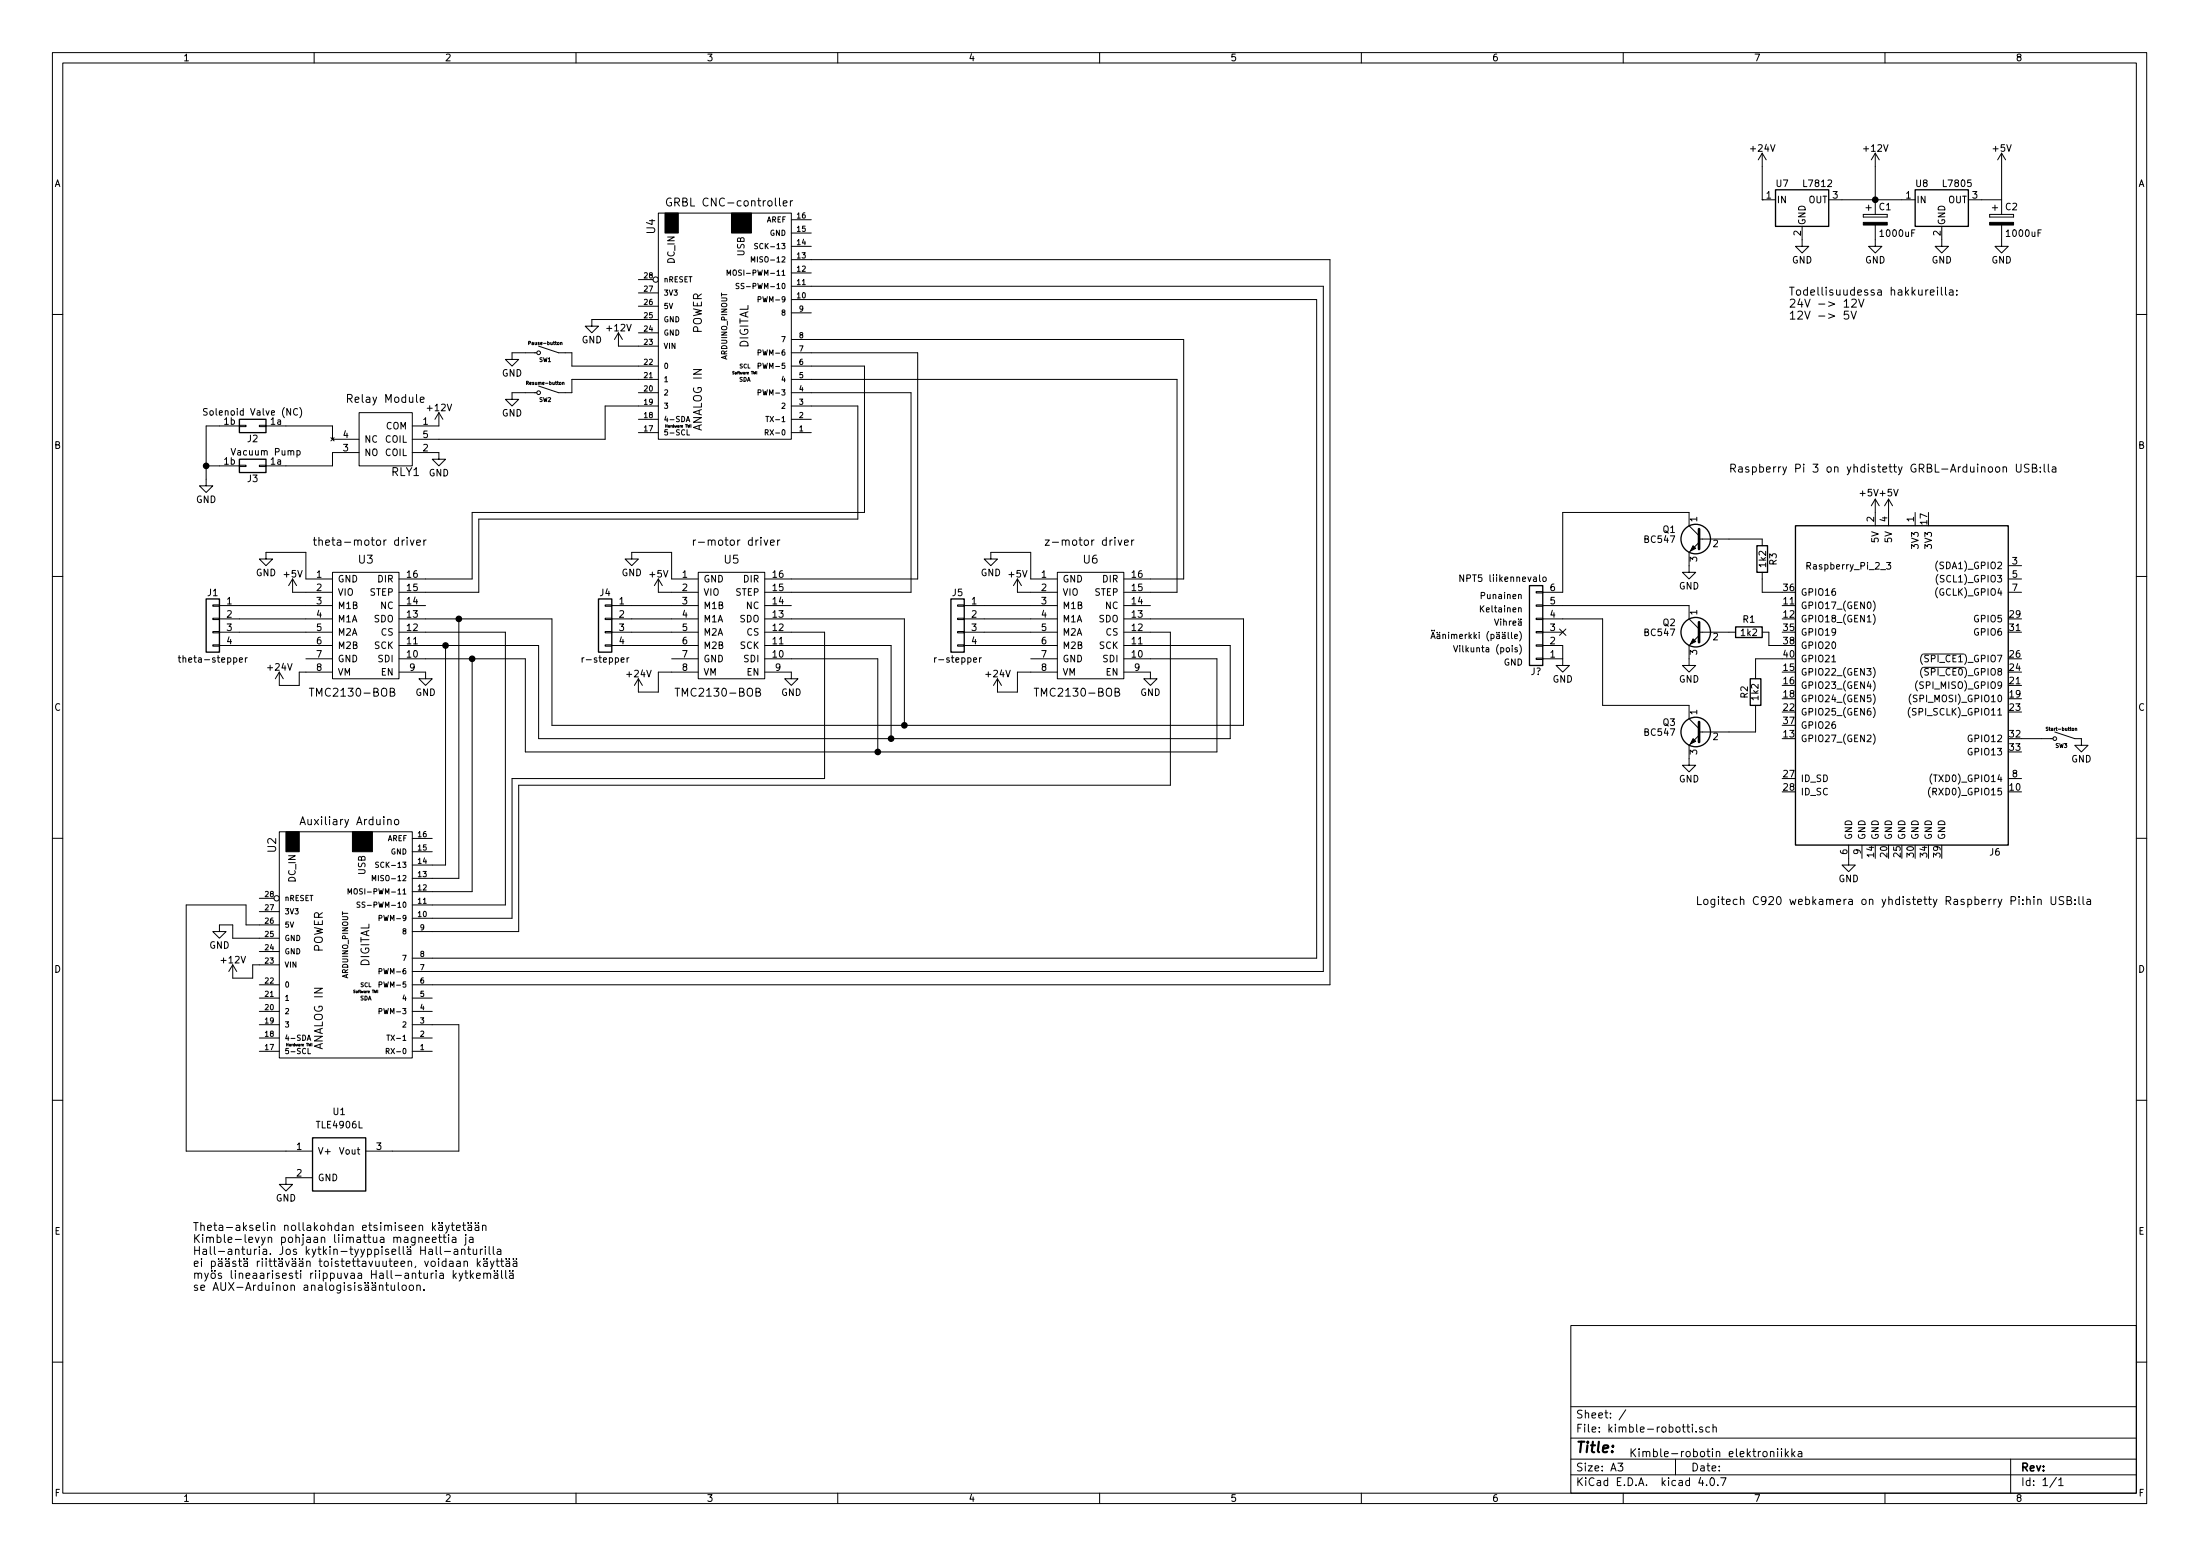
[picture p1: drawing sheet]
EESchema Schematic File Version 2
LIBS:power
LIBS:device
LIBS:transistors
LIBS:conn
LIBS:linear
LIBS:regul
LIBS:74xx
LIBS:cmos4000
LIBS:adc-dac
LIBS:memory
LIBS:xilinx
LIBS:microcontrollers
LIBS:dsp
LIBS:microchip
LIBS:analog_switches
LIBS:motorola
LIBS:texas
LIBS:intel
LIBS:audio
LIBS:interface
LIBS:digital-audio
LIBS:philips
LIBS:display
LIBS:cypress
LIBS:siliconi
LIBS:opto
LIBS:atmel
LIBS:contrib
LIBS:valves
LIBS:dk_Addressable-Specialty
LIBS:dk_Alarms-Buzzers-and-Sirens
LIBS:dk_Automotive-Relays
LIBS:dk_Balun
LIBS:dk_Barrel-Audio-Connectors
LIBS:dk_Battery-Holders-Clips-Contacts
LIBS:dk_Clock-Timing-Clock-Generators-PLLs-Frequency-Synthesizers
LIBS:dk_Clock-Timing-Programmable-Timers-and-Oscillators
LIBS:dk_Clock-Timing-Real-Time-Clocks
LIBS:dk_Coaxial-Connectors-RF
LIBS:dk_Current-Transducers
LIBS:dk_D-Sub-Connectors
LIBS:dk_Data-Acquisition-ADCs-DACs-Special-Purpose
LIBS:dk_Data-Acquisition-Analog-to-Digital-Converters-ADC
LIBS:dk_Data-Acquisition-Digital-Potentiometers
LIBS:dk_Data-Acquisition-Digital-to-Analog-Converters-DAC
LIBS:dk_Data-Acquisition-Touch-Screen-Controllers
LIBS:dk_DC-DC-Converters
LIBS:dk_Digital-Isolators
LIBS:dk_Diodes-Bridge-Rectifiers
LIBS:dk_Diodes-Rectifiers-Arrays
LIBS:dk_Diodes-Rectifiers-Single
LIBS:dk_Diodes-Zener-Single
LIBS:dk_Display-Modules-LED-Character-and-Numeric
LIBS:dk_Embedded-Microcontrollers
LIBS:dk_Encoders
LIBS:dk_Evaluation-Boards-Sensors
LIBS:dk_Ferrite-Beads-and-Chips
LIBS:dk_Fixed-Inductors
LIBS:dk_Fuses
LIBS:dk_Gas-Sensors
LIBS:dk_Humidity-Moisture-Sensors
LIBS:dk_Image-Sensors-Camera
LIBS:dk_Infrared-UV-Visible-Emitters
LIBS:dk_Inrush-Current-Limiters-ICL
LIBS:dk_Interface-Analog-Switches-Multiplexers-Demultiplexers
LIBS:dk_Interface-Analog-Switches-Special-Purpose
LIBS:dk_Interface-Controllers
LIBS:dk_Interface-Drivers-Receivers-Transceivers
LIBS:dk_Interface-I-O-Expanders
LIBS:dk_Interface-Modules
LIBS:dk_Interface-Sensor-and-Detector-Interfaces
LIBS:dk_Interface-Sensor-Capacitive-Touch
LIBS:dk_Interface-Specialized
LIBS:dk_LED-Indication-Discrete
LIBS:dk_LEDs-Circuit-Board-Indicators-Arrays-Light-Bars-Bar-Graphs
LIBS:dk_Linear-Amplifiers-Audio
LIBS:dk_Linear-Amplifiers-Instrumentation-OP-Amps-Buffer-Amps
LIBS:dk_Linear-Comparators
LIBS:dk_Logic-Buffers-Drivers-Receivers-Transceivers
LIBS:dk_Logic-Flip-Flops
LIBS:dk_Logic-Gates-and-Inverters
LIBS:dk_Logic-Multivibrators
LIBS:dk_Logic-Shift-Registers
LIBS:dk_Logic-Signal-Switches-Multiplexers-Decoders
LIBS:dk_Logic-Translators-Level-Shifters
LIBS:dk_Magnetic-Sensors-Compass-Magnetic-Field-Modules
LIBS:dk_Magnetic-Sensors-Linear-Compass-ICs
LIBS:dk_Magnetic-Sensors-Switches-Solid-State
LIBS:dk_Memory-Connectors-PC-Card-Sockets
LIBS:dk_Memory
LIBS:dk_Microphones
LIBS:dk_Modular-Connectors-Jacks-With-Magnetics
LIBS:dk_Modular-Connectors-Jacks
LIBS:dk_Motion-Sensors-Accelerometers
LIBS:dk_Motion-Sensors-IMUs-Inertial-Measurement-Units
LIBS:dk_Motion-Sensors-Tilt-Switches
LIBS:dk_Navigation-Switches-Joystick
LIBS:dk_Optical-Sensors-Ambient-Light-IR-UV-Sensors
LIBS:dk_Optical-Sensors-Photo-Detectors-Remote-Receiver
LIBS:dk_Optical-Sensors-Photodiodes
LIBS:dk_Optical-Sensors-Phototransistors
LIBS:dk_Optical-Sensors-Reflective-Analog-Output
LIBS:dk_Optoisolators-Logic-Output
LIBS:dk_Optoisolators-Transistor-Photovoltaic-Output
LIBS:dk_Optoisolators-Triac-SCR-Output
LIBS:dk_Oscillators
LIBS:dk_PMIC-AC-DC-Converters-Offline-Switchers
LIBS:dk_PMIC-Battery-Chargers
LIBS:dk_PMIC-Battery-Management
LIBS:dk_PMIC-Current-Regulation-Management
LIBS:dk_PMIC-Full-Half-Bridge-Drivers
LIBS:dk_PMIC-Gate-Drivers
LIBS:dk_PMIC-LED-Drivers
LIBS:dk_PMIC-Motor-Drivers-Controllers
LIBS:dk_PMIC-OR-Controllers-Ideal-Diodes
LIBS:dk_PMIC-Power-Distribution-Switches-Load-Drivers
LIBS:dk_PMIC-Power-Management-Specialized
LIBS:dk_PMIC-RMS-to-DC-Converters
LIBS:dk_PMIC-Supervisors
LIBS:dk_PMIC-Thermal-Management
LIBS:dk_PMIC-V-F-and-F-V-Converters
LIBS:dk_PMIC-Voltage-Reference
LIBS:dk_PMIC-Voltage-Regulators-DC-DC-Switching-Controllers
LIBS:dk_PMIC-Voltage-Regulators-DC-DC-Switching-Regulators
LIBS:dk_PMIC-Voltage-Regulators-Linear
LIBS:dk_PMIC-Voltage-Regulators-Special-Purpose
LIBS:dk_Power-Relays-Over-2-Amps
LIBS:dk_Pressure-Sensors-Transducers
LIBS:dk_Programmable-Oscillators
LIBS:dk_Pushbutton-Switches
LIBS:dk_Rectangular-Connectors-Headers-Male-Pins
LIBS:dk_Reed-Relays
LIBS:dk_Resistor-Networks-Arrays
LIBS:dk_RF-Amplifiers
LIBS:dk_RF-Antennas
LIBS:dk_RF-Demodulators
LIBS:dk_RF-Detectors
LIBS:dk_RF-Evaluation-and-Development-Kits-Boards
LIBS:dk_RF-Receivers
LIBS:dk_RF-Switches
LIBS:dk_RF-Transceiver-ICs
LIBS:dk_RF-Transceiver-Modules
LIBS:dk_RF-Transmitters
LIBS:dk_RFID-RF-Access-Monitoring-ICs
LIBS:dk_Rotary-Potentiometers-Rheostats
LIBS:dk_Sensors-Transducers_Accessories
LIBS:dk_Signal-Relays-Up-to-2-Amps
LIBS:dk_Slide-Switches
LIBS:dk_Solid-State-Relays
LIBS:dk_Specialized-ICs
LIBS:dk_Specialized-Sensors
LIBS:dk_Surge-Suppression-ICs
LIBS:dk_Tactile-Switches
LIBS:dk_Temperature-Sensors-Analog-and-Digital-Output
LIBS:dk_Thermal-Cutoffs-Thermal-Fuses
LIBS:dk_Thyristors-DIACs-SIDACs
LIBS:dk_Thyristors-SCRs
LIBS:dk_Thyristors-TRIACs
LIBS:dk_Toggle-Switches
LIBS:dk_Transistors-Bipolar-BJT-Arrays
LIBS:dk_Transistors-Bipolar-BJT-RF
LIBS:dk_Transistors-Bipolar-BJT-Single-Pre-Biased
LIBS:dk_Transistors-Bipolar-BJT-Single
LIBS:dk_Transistors-FETs-MOSFETs-Arrays
LIBS:dk_Transistors-FETs-MOSFETs-RF
LIBS:dk_Transistors-FETs-MOSFETs-Single
LIBS:dk_Transistors-JFETs
LIBS:dk_Trimmer-Potentiometers
LIBS:dk_TVS-Diodes
LIBS:dk_TVS-Mixed-Technology
LIBS:dk_USB-DVI-HDMI-Connectors
LIBS:opendous
LIBS:TMC2130
LIBS:Infineon
LIBS:kimble-robotti-cache
EELAYER 25 0
EELAYER END
$Descr A3 16535 11693
encoding utf-8
Sheet 1 1
Title ""
Date ""
Rev ""
Comp ""
Comment1 ""
Comment2 ""
Comment3 ""
Comment4 ""
$EndDescr
$Comp
L ARDUINO_PINOUT U2
U 1 1
P 2600 7100
F 0 "U2" H 1850 6550 60  0000 C CNN
F 1 "ARDUINO_PINOUT" H 2600 7100 40  0000 C CNN
F 2 "" H 2600 7100 60  0001 C CNN
F 3 "" H 2600 7100 60  0001 C CNN
	1    2600 7100
	0    1    1    0   
$EndComp
$Comp
L ARDUINO_PINOUT U4
U 1 1
P 5450 2450
F 0 "U4" H 4700 1900 60  0000 C CNN
F 1 "ARDUINO_PINOUT" H 5450 2450 40  0000 C CNN
F 2 "" H 5450 2450 60  0001 C CNN
F 3 "" H 5450 2450 60  0001 C CNN
	1    5450 2450
	0    1    1    0   
$EndComp
$Comp
L TMC2130-BOB U3
U 1 1
P 2750 4700
F 0 "U3" H 2750 5200 60  0000 C CNN
F 1 "TMC2130-BOB" H 2650 4200 60  0000 C CNN
F 2 "" H 2750 4800 60  0001 C CNN
F 3 "" H 2750 4800 60  0001 C CNN
	1    2750 4700
	1    0    0    -1  
$EndComp
$Comp
L TMC2130-BOB U5
U 1 1
P 5500 4700
F 0 "U5" H 5500 5200 60  0000 C CNN
F 1 "TMC2130-BOB" H 5400 4200 60  0000 C CNN
F 2 "" H 5500 4800 60  0001 C CNN
F 3 "" H 5500 4800 60  0001 C CNN
	1    5500 4700
	1    0    0    -1  
$EndComp
$Comp
L TMC2130-BOB U6
U 1 1
P 8200 4700
F 0 "U6" H 8200 5200 60  0000 C CNN
F 1 "TMC2130-BOB" H 8100 4200 60  0000 C CNN
F 2 "" H 8200 4800 60  0001 C CNN
F 3 "" H 8200 4800 60  0001 C CNN
	1    8200 4700
	1    0    0    -1  
$EndComp
$Comp
L GND #PWR3
U 1 1
P 2000 4150
F 0 "#PWR3" H 2000 3900 50  0001 C CNN
F 1 "GND" H 2000 4000 50  0000 C CNN
F 2 "" H 2000 4150 50  0001 C CNN
F 3 "" H 2000 4150 50  0001 C CNN
	1    2000 4150
	1    0    0    -1  
$EndComp
$Comp
L GND #PWR14
U 1 1
P 4750 4150
F 0 "#PWR14" H 4750 3900 50  0001 C CNN
F 1 "GND" H 4750 4000 50  0000 C CNN
F 2 "" H 4750 4150 50  0001 C CNN
F 3 "" H 4750 4150 50  0001 C CNN
	1    4750 4150
	1    0    0    -1  
$EndComp
$Comp
L GND #PWR18
U 1 1
P 7450 4150
F 0 "#PWR18" H 7450 3900 50  0001 C CNN
F 1 "GND" H 7450 4000 50  0000 C CNN
F 2 "" H 7450 4150 50  0001 C CNN
F 3 "" H 7450 4150 50  0001 C CNN
	1    7450 4150
	1    0    0    -1  
$EndComp
$Comp
L GND #PWR2
U 1 1
P 1650 6950
F 0 "#PWR2" H 1650 6700 50  0001 C CNN
F 1 "GND" H 1650 6800 50  0000 C CNN
F 2 "" H 1650 6950 50  0001 C CNN
F 3 "" H 1650 6950 50  0001 C CNN
	1    1650 6950
	1    0    0    -1  
$EndComp
$Comp
L GND #PWR12
U 1 1
P 4450 2400
F 0 "#PWR12" H 4450 2150 50  0001 C CNN
F 1 "GND" H 4450 2250 50  0000 C CNN
F 2 "" H 4450 2400 50  0001 C CNN
F 3 "" H 4450 2400 50  0001 C CNN
	1    4450 2400
	1    0    0    -1  
$EndComp
$Comp
L +24V #PWR4
U 1 1
P 2100 5150
F 0 "#PWR4" H 2100 5000 50  0001 C CNN
F 1 "+24V" H 2100 5290 50  0000 C CNN
F 2 "" H 2100 5150 50  0001 C CNN
F 3 "" H 2100 5150 50  0001 C CNN
	1    2100 5150
	1    0    0    -1  
$EndComp
$Comp
L +24V #PWR15
U 1 1
P 4800 5200
F 0 "#PWR15" H 4800 5050 50  0001 C CNN
F 1 "+24V" H 4800 5340 50  0000 C CNN
F 2 "" H 4800 5200 50  0001 C CNN
F 3 "" H 4800 5200 50  0001 C CNN
	1    4800 5200
	1    0    0    -1  
$EndComp
$Comp
L +24V #PWR19
U 1 1
P 7500 5200
F 0 "#PWR19" H 7500 5050 50  0001 C CNN
F 1 "+24V" H 7500 5340 50  0000 C CNN
F 2 "" H 7500 5200 50  0001 C CNN
F 3 "" H 7500 5200 50  0001 C CNN
	1    7500 5200
	1    0    0    -1  
$EndComp
$Comp
L +24V #PWR26
U 1 1
P 13250 1250
F 0 "#PWR26" H 13250 1100 50  0001 C CNN
F 1 "+24V" H 13250 1390 50  0000 C CNN
F 2 "" H 13250 1250 50  0001 C CNN
F 3 "" H 13250 1250 50  0001 C CNN
	1    13250 1250
	1    0    0    -1  
$EndComp
$Comp
L L7812 U7
U 1 1
P 13550 1500
F 0 "U7" H 13400 1625 50  0000 C CNN
F 1 "L7812" H 13550 1625 50  0000 L CNN
F 2 "" H 13575 1350 50  0001 L CIN
F 3 "" H 13550 1450 50  0001 C CNN
	1    13550 1500
	1    0    0    -1  
$EndComp
$Comp
L L7805 U8
U 1 1
P 14600 1500
F 0 "U8" H 14450 1625 50  0000 C CNN
F 1 "L7805" H 14600 1625 50  0000 L CNN
F 2 "" H 14625 1350 50  0001 L CIN
F 3 "" H 14600 1450 50  0001 C CNN
	1    14600 1500
	1    0    0    -1  
$EndComp
$Comp
L GND #PWR28
U 1 1
P 13550 1800
F 0 "#PWR28" H 13550 1550 50  0001 C CNN
F 1 "GND" H 13550 1650 50  0000 C CNN
F 2 "" H 13550 1800 50  0001 C CNN
F 3 "" H 13550 1800 50  0001 C CNN
	1    13550 1800
	1    0    0    -1  
$EndComp
$Comp
L GND #PWR33
U 1 1
P 14600 1800
F 0 "#PWR33" H 14600 1550 50  0001 C CNN
F 1 "GND" H 14600 1650 50  0000 C CNN
F 2 "" H 14600 1800 50  0001 C CNN
F 3 "" H 14600 1800 50  0001 C CNN
	1    14600 1800
	1    0    0    -1  
$EndComp
$Comp
L +12V #PWR31
U 1 1
P 14100 1250
F 0 "#PWR31" H 14100 1100 50  0001 C CNN
F 1 "+12V" H 14100 1390 50  0000 C CNN
F 2 "" H 14100 1250 50  0001 C CNN
F 3 "" H 14100 1250 50  0001 C CNN
	1    14100 1250
	1    0    0    -1  
$EndComp
$Comp
L +5V #PWR34
U 1 1
P 15050 1250
F 0 "#PWR34" H 15050 1100 50  0001 C CNN
F 1 "+5V" H 15050 1390 50  0000 C CNN
F 2 "" H 15050 1250 50  0001 C CNN
F 3 "" H 15050 1250 50  0001 C CNN
	1    15050 1250
	1    0    0    -1  
$EndComp
Text Notes 13450 2400 0    60   ~ 0
Todellisuudessa hakkureilla:\n24V -> 12V\n12V -> 5V
$Comp
L Raspberry_Pi_2_3 J6
U 1 1
P 14300 5150
F 0 "J6" H 15000 3900 50  0000 C CNN
F 1 "Raspberry_Pi_2_3" H 13900 6050 50  0000 C CNN
F 2 "Pin_Headers:Pin_Header_Straight_2x20" H 15300 6400 50  0001 C CNN
F 3 "" H 14350 5000 50  0001 C CNN
	1    14300 5150
	1    0    0    -1  
$EndComp
$Comp
L +5V #PWR29
U 1 1
P 14100 3850
F 0 "#PWR29" H 14100 3700 50  0001 C CNN
F 1 "+5V" H 14050 4000 50  0000 C CNN
F 2 "" H 14100 3850 50  0001 C CNN
F 3 "" H 14100 3850 50  0001 C CNN
	1    14100 3850
	1    0    0    -1  
$EndComp
$Comp
L +5V #PWR30
U 1 1
P 14200 3850
F 0 "#PWR30" H 14200 3700 50  0001 C CNN
F 1 "+5V" H 14200 4000 50  0000 C CNN
F 2 "" H 14200 3850 50  0001 C CNN
F 3 "" H 14200 3850 50  0001 C CNN
	1    14200 3850
	1    0    0    -1  
$EndComp
$Comp
L GND #PWR27
U 1 1
P 13900 6450
F 0 "#PWR27" H 13900 6200 50  0001 C CNN
F 1 "GND" H 13900 6300 50  0000 C CNN
F 2 "" H 13900 6450 50  0001 C CNN
F 3 "" H 13900 6450 50  0001 C CNN
	1    13900 6450
	1    0    0    -1  
$EndComp
Text Notes 7850 4100 0    60   ~ 0
z-motor driver
Text Notes 5200 4100 0    60   ~ 0
r-motor driver
Text Notes 2350 4100 0    60   ~ 0
theta-motor driver
Text Notes 5000 1550 0    60   ~ 0
GRBL CNC-controller
Text Notes 2250 6200 0    60   ~ 0
Auxiliary Arduino
$Comp
L GND #PWR7
U 1 1
P 3200 5050
F 0 "#PWR7" H 3200 4800 50  0001 C CNN
F 1 "GND" H 3200 4900 50  0000 C CNN
F 2 "" H 3200 5050 50  0001 C CNN
F 3 "" H 3200 5050 50  0001 C CNN
	1    3200 5050
	1    0    0    -1  
$EndComp
$Comp
L GND #PWR17
U 1 1
P 5950 5050
F 0 "#PWR17" H 5950 4800 50  0001 C CNN
F 1 "GND" H 5950 4900 50  0000 C CNN
F 2 "" H 5950 5050 50  0001 C CNN
F 3 "" H 5950 5050 50  0001 C CNN
	1    5950 5050
	1    0    0    -1  
$EndComp
$Comp
L GND #PWR21
U 1 1
P 8650 5050
F 0 "#PWR21" H 8650 4800 50  0001 C CNN
F 1 "GND" H 8650 4900 50  0000 C CNN
F 2 "" H 8650 5050 50  0001 C CNN
F 3 "" H 8650 5050 50  0001 C CNN
	1    8650 5050
	1    0    0    -1  
$EndComp
$Comp
L CP C1
U 1 1
P 14100 1650
F 0 "C1" H 14125 1750 50  0000 L CNN
F 1 "1000uF" H 14125 1550 50  0000 L CNN
F 2 "" H 14138 1500 50  0001 C CNN
F 3 "" H 14100 1650 50  0001 C CNN
	1    14100 1650
	1    0    0    -1  
$EndComp
$Comp
L CP C2
U 1 1
P 15050 1650
F 0 "C2" H 15075 1750 50  0000 L CNN
F 1 "1000uF" H 15075 1550 50  0000 L CNN
F 2 "" H 15088 1500 50  0001 C CNN
F 3 "" H 15050 1650 50  0001 C CNN
	1    15050 1650
	1    0    0    -1  
$EndComp
$Comp
L GND #PWR32
U 1 1
P 14100 1800
F 0 "#PWR32" H 14100 1550 50  0001 C CNN
F 1 "GND" H 14100 1650 50  0000 C CNN
F 2 "" H 14100 1800 50  0001 C CNN
F 3 "" H 14100 1800 50  0001 C CNN
	1    14100 1800
	1    0    0    -1  
$EndComp
$Comp
L GND #PWR35
U 1 1
P 15050 1800
F 0 "#PWR35" H 15050 1550 50  0001 C CNN
F 1 "GND" H 15050 1650 50  0000 C CNN
F 2 "" H 15050 1800 50  0001 C CNN
F 3 "" H 15050 1800 50  0001 C CNN
	1    15050 1800
	1    0    0    -1  
$EndComp
$Comp
L SWITCH_PUSHBUTTON SW1
U 1 1
P 4100 2650
F 0 "SW1" H 4100 2600 30  0000 C CNN
F 1 "Pause-button" H 4100 2725 25  0000 C CNN
F 2 "" H 4100 2650 60  0001 C CNN
F 3 "" H 4100 2650 60  0001 C CNN
	1    4100 2650
	1    0    0    -1  
$EndComp
$Comp
L SWITCH_PUSHBUTTON SW2
U 1 1
P 4100 2950
F 0 "SW2" H 4100 2900 30  0000 C CNN
F 1 "Resume-button" H 4100 3025 25  0000 C CNN
F 2 "" H 4100 2950 60  0001 C CNN
F 3 "" H 4100 2950 60  0001 C CNN
	1    4100 2950
	1    0    0    -1  
$EndComp
$Comp
L GND #PWR10
U 1 1
P 3850 2650
F 0 "#PWR10" H 3850 2400 50  0001 C CNN
F 1 "GND" H 3850 2500 50  0000 C CNN
F 2 "" H 3850 2650 50  0001 C CNN
F 3 "" H 3850 2650 50  0001 C CNN
	1    3850 2650
	1    0    0    -1  
$EndComp
$Comp
L GND #PWR11
U 1 1
P 3850 2950
F 0 "#PWR11" H 3850 2700 50  0001 C CNN
F 1 "GND" H 3850 2800 50  0000 C CNN
F 2 "" H 3850 2950 50  0001 C CNN
F 3 "" H 3850 2950 50  0001 C CNN
	1    3850 2950
	1    0    0    -1  
$EndComp
$Comp
L JSM1-12V-5 RLY1
U 1 1
P 2800 3200
F 0 "RLY1" H 2550 3550 60  0000 C CNN
F 1 "Relay Module" H 2700 3000 60  0000 C CNN
F 2 "digikey-footprints:Relay_JSM1-12V-5" H 3000 3400 60  0001 L CNN
F 3 "http://media.digikey.com/pdf/Data%20Sheets/Panasonic%20Electric%20Works%20PDFs/JS-M_Series_Rev_Dec_2011.pdf" H 3000 3500 60  0001 L CNN
F 4 "255-1240-ND" H 3000 3600 60  0001 L CNN "Digi-Key_PN"
F 5 "JSM1-12V-5" H 3000 3700 60  0001 L CNN "MPN"
F 6 "Relays" H 3000 3800 60  0001 L CNN "Category"
F 7 "Automotive Relays" H 3000 3900 60  0001 L CNN "Family"
F 8 "http://media.digikey.com/pdf/Data%20Sheets/Panasonic%20Electric%20Works%20PDFs/JS-M_Series_Rev_Dec_2011.pdf" H 3000 4000 60  0001 L CNN "DK_Datasheet_Link"
F 9 "/product-detail/en/panasonic-electric-works/JSM1-12V-5/255-1240-ND/274764" H 3000 4100 60  0001 L CNN "DK_Detail_Page"
F 10 "RELAY AUTOMOTIVE SPDT 15A 12V" H 3000 4200 60  0001 L CNN "Description"
F 11 "Panasonic Electric Works" H 3000 4300 60  0001 L CNN "Manufacturer"
F 12 "Active" H 3000 4400 60  0001 L CNN "Status"
	1    2800 3200
	-1   0    0    1   
$EndComp
$Comp
L GND #PWR9
U 1 1
P 3300 3400
F 0 "#PWR9" H 3300 3150 50  0001 C CNN
F 1 "GND" H 3300 3250 50  0000 C CNN
F 2 "" H 3300 3400 50  0001 C CNN
F 3 "" H 3300 3400 50  0001 C CNN
	1    3300 3400
	1    0    0    -1  
$EndComp
$Comp
L +12V #PWR8
U 1 1
P 3300 3200
F 0 "#PWR8" H 3300 3050 50  0001 C CNN
F 1 "+12V" H 3300 3340 50  0000 C CNN
F 2 "" H 3300 3200 50  0001 C CNN
F 3 "" H 3300 3200 50  0001 C CNN
	1    3300 3200
	1    0    0    -1  
$EndComp
$Comp
L Conn_02x01_Row_Letter_Last J3
U 1 1
P 1950 3500
F 0 "J3" H 2000 3600 50  0000 C CNN
F 1 "Vacuum Pump" H 1900 3400 50  0000 C CNN
F 2 "" H 1950 3500 50  0001 C CNN
F 3 "" H 1950 3500 50  0001 C CNN
	1    1950 3500
	-1   0    0    1   
$EndComp
$Comp
L Conn_02x01_Row_Letter_Last J2
U 1 1
P 1950 3200
F 0 "J2" H 2000 3300 50  0000 C CNN
F 1 "Solenoid Valve (NC)" H 2000 3100 50  0000 C CNN
F 2 "" H 1950 3200 50  0001 C CNN
F 3 "" H 1950 3200 50  0001 C CNN
	1    1950 3200
	-1   0    0    1   
$EndComp
$Comp
L GND #PWR1
U 1 1
P 1550 3600
F 0 "#PWR1" H 1550 3350 50  0001 C CNN
F 1 "GND" H 1550 3450 50  0000 C CNN
F 2 "" H 1550 3600 50  0001 C CNN
F 3 "" H 1550 3600 50  0001 C CNN
	1    1550 3600
	1    0    0    -1  
$EndComp
$Comp
L +12V #PWR13
U 1 1
P 4650 2600
F 0 "#PWR13" H 4650 2450 50  0001 C CNN
F 1 "+12V" H 4650 2740 50  0000 C CNN
F 2 "" H 4650 2600 50  0001 C CNN
F 3 "" H 4650 2600 50  0001 C CNN
	1    4650 2600
	1    0    0    -1  
$EndComp
Text Notes 12250 10950 0    60   ~ 0
Kimble-robotin elektroniikka
$Comp
L +5V #PWR20
U 1 1
P 7650 4450
F 0 "#PWR20" H 7650 4300 50  0001 C CNN
F 1 "+5V" H 7650 4590 50  0000 C CNN
F 2 "" H 7650 4450 50  0001 C CNN
F 3 "" H 7650 4450 50  0001 C CNN
	1    7650 4450
	1    0    0    -1  
$EndComp
$Comp
L +5V #PWR16
U 1 1
P 4950 4450
F 0 "#PWR16" H 4950 4300 50  0001 C CNN
F 1 "+5V" H 4950 4590 50  0000 C CNN
F 2 "" H 4950 4450 50  0001 C CNN
F 3 "" H 4950 4450 50  0001 C CNN
	1    4950 4450
	1    0    0    -1  
$EndComp
$Comp
L +5V #PWR6
U 1 1
P 2200 4450
F 0 "#PWR6" H 2200 4300 50  0001 C CNN
F 1 "+5V" H 2200 4590 50  0000 C CNN
F 2 "" H 2200 4450 50  0001 C CNN
F 3 "" H 2200 4450 50  0001 C CNN
	1    2200 4450
	1    0    0    -1  
$EndComp
$Comp
L Conn_01x04 J1
U 1 1
P 1600 4650
F 0 "J1" H 1600 4850 50  0000 C CNN
F 1 "theta-stepper" H 1600 4350 50  0000 C CNN
F 2 "" H 1600 4650 50  0001 C CNN
F 3 "" H 1600 4650 50  0001 C CNN
	1    1600 4650
	-1   0    0    -1  
$EndComp
$Comp
L Conn_01x04 J4
U 1 1
P 4550 4650
F 0 "J4" H 4550 4850 50  0000 C CNN
F 1 "r-stepper" H 4550 4350 50  0000 C CNN
F 2 "" H 4550 4650 50  0001 C CNN
F 3 "" H 4550 4650 50  0001 C CNN
	1    4550 4650
	-1   0    0    -1  
$EndComp
$Comp
L Conn_01x04 J5
U 1 1
P 7200 4650
F 0 "J5" H 7200 4850 50  0000 C CNN
F 1 "r-stepper" H 7200 4350 50  0000 C CNN
F 2 "" H 7200 4650 50  0001 C CNN
F 3 "" H 7200 4650 50  0001 C CNN
	1    7200 4650
	-1   0    0    -1  
$EndComp
Text Notes 13000 3550 0    60   ~ 0
Raspberry Pi 3 on yhdistetty GRBL-Arduinoon USB:lla
$Comp
L TLE4906L U1
U 1 1
P 2550 8750
F 0 "U1" H 2550 9150 50  0000 C CNN
F 1 "TLE4906L" H 2550 9050 50  0000 C CNN
F 2 "pth-semi:PG-SSO-3-02" H 2550 8450 50  0001 C CNN
F 3 "http://www.infineon.com/dgdl/TLE4906+Data+Sheet+V2.0.pdf?folderId=db3a30431f848401011facc1c83b4674&fileId=db3a30431f848401011fbc8bb25c6373" H 2550 8350 50  0001 C CNN
F 4 "Infineon" H 2550 8150 50  0001 C CNN "Manuf"
F 5 "TLE4906LHALA1" H 2550 8050 50  0001 C CNN "MPN"
F 6 "Infineon TLE4906LHALA1" H 2550 8250 50  0001 C CNN "BOM"
	1    2550 8750
	1    0    0    -1  
$EndComp
$Comp
L GND #PWR5
U 1 1
P 2150 8850
F 0 "#PWR5" H 2150 8600 50  0001 C CNN
F 1 "GND" H 2150 8700 50  0000 C CNN
F 2 "" H 2150 8850 50  0001 C CNN
F 3 "" H 2150 8850 50  0001 C CNN
	1    2150 8850
	1    0    0    -1  
$EndComp
Text Notes 1450 9700 0    60   ~ 0
Theta-akselin nollakohdan etsimiseen käytetään\nKimble-levyn pohjaan liimattua magneettia ja\nHall-anturia. Jos kytkin-tyyppisellä Hall-anturilla\nei päästä riittävään toistettavuuteen, voidaan käyttää\nmyös lineaarisesti riippuvaa Hall-anturia kytkemällä\nse AUX-Arduinon analogisisääntuloon.
$Comp
L GND #PWR22
U 1 1
P 11750 4950
F 0 "#PWR22" H 11750 4700 50  0001 C CNN
F 1 "GND" H 11750 4800 50  0000 C CNN
F 2 "" H 11750 4950 50  0001 C CNN
F 3 "" H 11750 4950 50  0001 C CNN
	1    11750 4950
	1    0    0    -1  
$EndComp
Text Notes 11450 4500 2    47   ~ 0
Punainen
Text Notes 11450 4600 2    47   ~ 0
Keltainen
Text Notes 11450 4700 2    47   ~ 0
Vihreä
$Comp
L SWITCH_PUSHBUTTON SW3
U 1 1
P 15500 5550
F 0 "SW3" H 15500 5500 30  0000 C CNN
F 1 "Start-button" H 15500 5625 25  0000 C CNN
F 2 "" H 15500 5550 60  0001 C CNN
F 3 "" H 15500 5550 60  0001 C CNN
	1    15500 5550
	1    0    0    -1  
$EndComp
$Comp
L GND #PWR36
U 1 1
P 15650 5550
F 0 "#PWR36" H 15650 5300 50  0001 C CNN
F 1 "GND" H 15650 5400 50  0000 C CNN
F 2 "" H 15650 5550 50  0001 C CNN
F 3 "" H 15650 5550 50  0001 C CNN
	1    15650 5550
	1    0    0    -1  
$EndComp
$Comp
L R R2
U 1 1
P 13200 5200
F 0 "R2" V 13280 5200 50  0000 C CNN
F 1 "1k2" V 13200 5200 50  0000 C CNN
F 2 "" V 13130 5200 50  0001 C CNN
F 3 "" H 13200 5200 50  0001 C CNN
	1    13200 5200
	-1   0    0    1   
$EndComp
$Comp
L R R1
U 1 1
P 13150 4750
F 0 "R1" V 13050 4750 50  0000 C CNN
F 1 "1k2" V 13150 4750 50  0000 C CNN
F 2 "" V 13080 4750 50  0001 C CNN
F 3 "" H 13150 4750 50  0001 C CNN
	1    13150 4750
	0    1    1    0   
$EndComp
$Comp
L R R3
U 1 1
P 13250 4200
F 0 "R3" V 13330 4200 50  0000 C CNN
F 1 "1k2" V 13250 4200 50  0000 C CNN
F 2 "" V 13180 4200 50  0001 C CNN
F 3 "" H 13250 4200 50  0001 C CNN
	1    13250 4200
	1    0    0    -1  
$EndComp
$Comp
L BC547 Q1
U 1 1
P 12800 4050
F 0 "Q1" H 13000 4125 50  0000 L CNN
F 1 "BC547" H 13000 4050 50  0000 L CNN
F 2 "TO_SOT_Packages_THT:TO-92_Molded_Narrow" H 13000 3975 50  0001 L CIN
F 3 "" H 12800 4050 50  0001 L CNN
	1    12800 4050
	-1   0    0    -1  
$EndComp
$Comp
L BC547 Q2
U 1 1
P 12800 4750
F 0 "Q2" H 13000 4825 50  0000 L CNN
F 1 "BC547" H 13000 4750 50  0000 L CNN
F 2 "TO_SOT_Packages_THT:TO-92_Molded_Narrow" H 13000 4675 50  0001 L CIN
F 3 "" H 12800 4750 50  0001 L CNN
	1    12800 4750
	-1   0    0    -1  
$EndComp
$Comp
L BC547 Q3
U 1 1
P 12800 5500
F 0 "Q3" H 13000 5575 50  0000 L CNN
F 1 "BC547" H 13000 5500 50  0000 L CNN
F 2 "TO_SOT_Packages_THT:TO-92_Molded_Narrow" H 13000 5425 50  0001 L CIN
F 3 "" H 12800 5500 50  0001 L CNN
	1    12800 5500
	-1   0    0    -1  
$EndComp
$Comp
L GND #PWR25
U 1 1
P 12700 5700
F 0 "#PWR25" H 12700 5450 50  0001 C CNN
F 1 "GND" H 12700 5550 50  0000 C CNN
F 2 "" H 12700 5700 50  0001 C CNN
F 3 "" H 12700 5700 50  0001 C CNN
	1    12700 5700
	1    0    0    -1  
$EndComp
$Comp
L GND #PWR24
U 1 1
P 12700 4950
F 0 "#PWR24" H 12700 4700 50  0001 C CNN
F 1 "GND" H 12700 4800 50  0000 C CNN
F 2 "" H 12700 4950 50  0001 C CNN
F 3 "" H 12700 4950 50  0001 C CNN
	1    12700 4950
	1    0    0    -1  
$EndComp
$Comp
L GND #PWR23
U 1 1
P 12700 4250
F 0 "#PWR23" H 12700 4000 50  0001 C CNN
F 1 "GND" H 12700 4100 50  0000 C CNN
F 2 "" H 12700 4250 50  0001 C CNN
F 3 "" H 12700 4250 50  0001 C CNN
	1    12700 4250
	1    0    0    -1  
$EndComp
$Comp
L +12V #PWR?
U 1 1
P 1750 7350
F 0 "#PWR?" H 1750 7200 50  0001 C CNN
F 1 "+12V" H 1750 7490 50  0000 C CNN
F 2 "" H 1750 7350 50  0001 C CNN
F 3 "" H 1750 7350 50  0001 C CNN
	1    1750 7350
	1    0    0    -1  
$EndComp
Wire Wire Line
	13250 1500 13250 1500
Wire Wire Line
	14100 1250 14100 1500
Wire Wire Line
	13850 1500 14100 1500
Wire Wire Line
	14100 1500 14300 1500
Connection ~ 14100 1500
Wire Wire Line
	13250 1250 13250 1500
Wire Wire Line
	4800 2400 4450 2400
Wire Wire Line
	3200 4650 3450 4650
Wire Wire Line
	3450 4650 4150 4650
Wire Wire Line
	4150 4650 4150 5450
Wire Wire Line
	4150 5450 6800 5450
Wire Wire Line
	6800 5450 9350 5450
Wire Wire Line
	6800 5450 6800 4650
Wire Wire Line
	6800 4650 5950 4650
Wire Wire Line
	9350 5450 9350 4650
Wire Wire Line
	9350 4650 8650 4650
Connection ~ 6800 5450
Wire Wire Line
	3200 4750 3800 4750
Wire Wire Line
	3200 4850 3350 4850
Wire Wire Line
	3350 4850 4050 4850
Wire Wire Line
	4050 4850 4050 5550
Wire Wire Line
	4050 5550 6700 5550
Wire Wire Line
	6700 5550 9250 5550
Wire Wire Line
	6700 5550 6700 4850
Wire Wire Line
	6700 4850 5950 4850
Wire Wire Line
	5950 4950 6600 4950
Wire Wire Line
	6600 4950 6600 5650
Wire Wire Line
	3950 5650 6600 5650
Wire Wire Line
	6600 5650 9150 5650
Wire Wire Line
	3950 4950 3950 5650
Wire Wire Line
	3200 4950 3550 4950
Wire Wire Line
	3550 4950 3950 4950
Wire Wire Line
	9250 5550 9250 4850
Wire Wire Line
	9250 4850 8650 4850
Connection ~ 6700 5550
Wire Wire Line
	8650 4950 9150 4950
Wire Wire Line
	9150 4950 9150 5650
Connection ~ 6600 5650
Wire Wire Line
	5950 4750 6200 4750
Wire Wire Line
	3900 5900 8800 5900
Wire Wire Line
	3900 5900 3900 7000
Wire Wire Line
	3800 4750 3800 6800
Wire Wire Line
	8650 4750 8800 4750
Wire Wire Line
	8800 4750 8800 5900
Wire Wire Line
	6200 5850 3850 5850
Wire Wire Line
	6200 4750 6200 5850
Wire Wire Line
	3250 6500 3350 6500
Wire Wire Line
	3350 6500 3350 4850
Connection ~ 3350 4850
Wire Wire Line
	3450 4650 3450 6600
Wire Wire Line
	3450 6600 3250 6600
Connection ~ 3450 4650
Wire Wire Line
	3550 4950 3550 6700
Wire Wire Line
	3550 6700 3250 6700
Connection ~ 3550 4950
Wire Wire Line
	3800 6800 3250 6800
Wire Wire Line
	3850 6900 3250 6900
Wire Wire Line
	3850 5850 3850 6900
Wire Wire Line
	3900 7000 3250 7000
Wire Wire Line
	15050 1250 15050 1500
Wire Wire Line
	15050 1500 14900 1500
Wire Wire Line
	4300 2750 4800 2750
Wire Wire Line
	4300 2850 4800 2850
Wire Wire Line
	3850 2650 3950 2650
Wire Wire Line
	3950 2950 3850 2950
Wire Wire Line
	4250 2950 4300 2950
Wire Wire Line
	4300 2950 4300 2850
Wire Wire Line
	4250 2650 4300 2650
Wire Wire Line
	4300 2650 4300 2750
Wire Wire Line
	4800 3050 4550 3050
Wire Wire Line
	4550 3050 4550 3300
Wire Wire Line
	4550 3300 3300 3300
Wire Wire Line
	2500 3300 2500 3300
Wire Wire Line
	2500 3300 2500 3200
Wire Wire Line
	2500 3200 2150 3200
Wire Wire Line
	2500 3400 2500 3500
Wire Wire Line
	2500 3500 2150 3500
Wire Wire Line
	1650 3200 1550 3200
Wire Wire Line
	1550 3200 1550 3500
Wire Wire Line
	1550 3500 1550 3600
Wire Wire Line
	1550 3500 1650 3500
Connection ~ 1550 3500
Wire Wire Line
	4800 2600 4650 2600
Wire Wire Line
	3250 7200 9900 7200
Wire Wire Line
	9900 7200 9900 2250
Wire Wire Line
	9900 2250 6100 2250
Wire Wire Line
	6100 2150 9950 2150
Wire Wire Line
	9950 2150 9950 7300
Wire Wire Line
	9950 7300 3250 7300
Wire Wire Line
	10000 7400 3250 7400
Wire Wire Line
	10000 1950 10000 7400
Wire Wire Line
	10000 1950 6100 1950
Wire Wire Line
	6100 2750 6500 2750
Wire Wire Line
	6500 2750 6500 3850
Wire Wire Line
	6500 3850 3550 3850
Wire Wire Line
	3550 3850 3550 4350
Wire Wire Line
	3550 4350 3200 4350
Wire Wire Line
	3200 4450 3600 4450
Wire Wire Line
	3600 4450 3600 3900
Wire Wire Line
	3600 3900 6450 3900
Wire Wire Line
	6450 3900 6450 3050
Wire Wire Line
	6450 3050 6100 3050
Wire Wire Line
	6100 2650 6900 2650
Wire Wire Line
	6900 2650 6900 4350
Wire Wire Line
	6900 4350 5950 4350
Wire Wire Line
	5950 4450 6850 4450
Wire Wire Line
	6850 4450 6850 2950
Wire Wire Line
	6850 2950 6100 2950
Wire Wire Line
	8650 4350 8900 4350
Wire Wire Line
	8900 4350 8900 2550
Wire Wire Line
	8900 2550 6100 2550
Wire Wire Line
	6100 2850 8850 2850
Wire Wire Line
	8850 2850 8850 4450
Wire Wire Line
	8850 4450 8650 4450
Wire Wire Line
	7750 4350 7750 4150
Wire Wire Line
	7750 4150 7450 4150
Wire Wire Line
	7650 4450 7750 4450
Wire Wire Line
	4750 4150 5050 4150
Wire Wire Line
	5050 4150 5050 4350
Wire Wire Line
	4950 4450 5050 4450
Wire Wire Line
	2000 4150 2300 4150
Wire Wire Line
	2300 4150 2300 4350
Wire Wire Line
	2300 4450 2200 4450
Wire Wire Line
	1800 4550 2300 4550
Wire Wire Line
	2300 4650 1800 4650
Wire Wire Line
	1800 4750 2300 4750
Wire Wire Line
	2300 4850 1800 4850
Wire Wire Line
	2100 5150 2250 5150
Wire Wire Line
	2250 5150 2250 5050
Wire Wire Line
	2250 5050 2300 5050
Wire Wire Line
	4750 4550 5050 4550
Wire Wire Line
	5050 4650 4750 4650
Wire Wire Line
	4750 4750 5050 4750
Wire Wire Line
	4750 4850 5050 4850
Wire Wire Line
	4800 5200 4950 5200
Wire Wire Line
	4950 5200 4950 5050
Wire Wire Line
	4950 5050 5050 5050
Wire Wire Line
	7500 5200 7650 5200
Wire Wire Line
	7650 5200 7650 5050
Wire Wire Line
	7650 5050 7750 5050
Wire Wire Line
	7400 4550 7750 4550
Wire Wire Line
	7400 4650 7750 4650
Wire Wire Line
	7400 4750 7750 4750
Wire Wire Line
	7400 4850 7750 4850
Wire Wire Line
	2950 8650 3450 8650
Wire Wire Line
	3450 8650 3450 7700
Wire Wire Line
	3450 7700 3250 7700
Wire Wire Line
	1400 8650 2150 8650
Wire Wire Line
	1400 6800 1400 8650
Wire Wire Line
	15350 5550 15200 5550
Wire Wire Line
	13250 4450 13400 4450
Wire Wire Line
	13250 4350 13250 4450
Wire Wire Line
	13400 4950 13200 4950
Wire Wire Line
	13200 4950 13200 5050
Wire Wire Line
	13300 4850 13300 4750
Wire Wire Line
	13300 4850 13400 4850
Wire Wire Line
	13250 4050 13000 4050
Wire Wire Line
	13200 5350 13200 5500
Wire Wire Line
	13200 5500 13000 5500
Wire Wire Line
	12700 3850 11750 3850
Wire Wire Line
	11750 3850 11750 4450
Wire Wire Line
	11750 4550 12700 4550
Wire Wire Line
	12700 5300 12050 5300
Wire Wire Line
	12050 5300 12050 4650
Wire Wire Line
	12050 4650 11750 4650
Wire Wire Line
	1950 6950 1850 6950
Wire Wire Line
	1850 6950 1850 6800
Wire Wire Line
	1850 6800 1400 6800
Wire Wire Line
	1650 6950 1750 6950
Wire Wire Line
	1750 6950 1750 7050
Wire Wire Line
	1750 7050 1950 7050
Wire Wire Line
	1950 7250 1900 7250
Wire Wire Line
	1900 7250 1900 7350
Wire Wire Line
	1900 7350 1750 7350
Text Notes 12750 6800 0    60   ~ 0
Logitech C920 webkamera on yhdistetty Raspberry Pi:hin USB:lla
$Comp
L Conn_01x06 J?
U 1 1
P 11550 4750
F 0 "J?" H 11550 5050 50  0000 C CNN
F 1 "NPT5 liikennevalo" H 11800 4350 50  0000 C CNN
F 2 "" H 11550 4750 50  0001 C CNN
F 3 "" H 11550 4750 50  0001 C CNN
	1    11550 4750
	-1   0    0    1   
$EndComp
Wire Wire Line
	11750 4850 11750 4950
NoConn ~ 11750 4750
Text Notes 11450 4800 2    47   ~ 0
Äänimerkki (päälle)
Text Notes 11450 4900 2    47   ~ 0
Vilkunta (pois)
Text Notes 11450 5000 2    47   ~ 0
GND
NoConn ~ 8650 4550
NoConn ~ 5950 4550
NoConn ~ 3200 4550
$EndSCHEMATC
